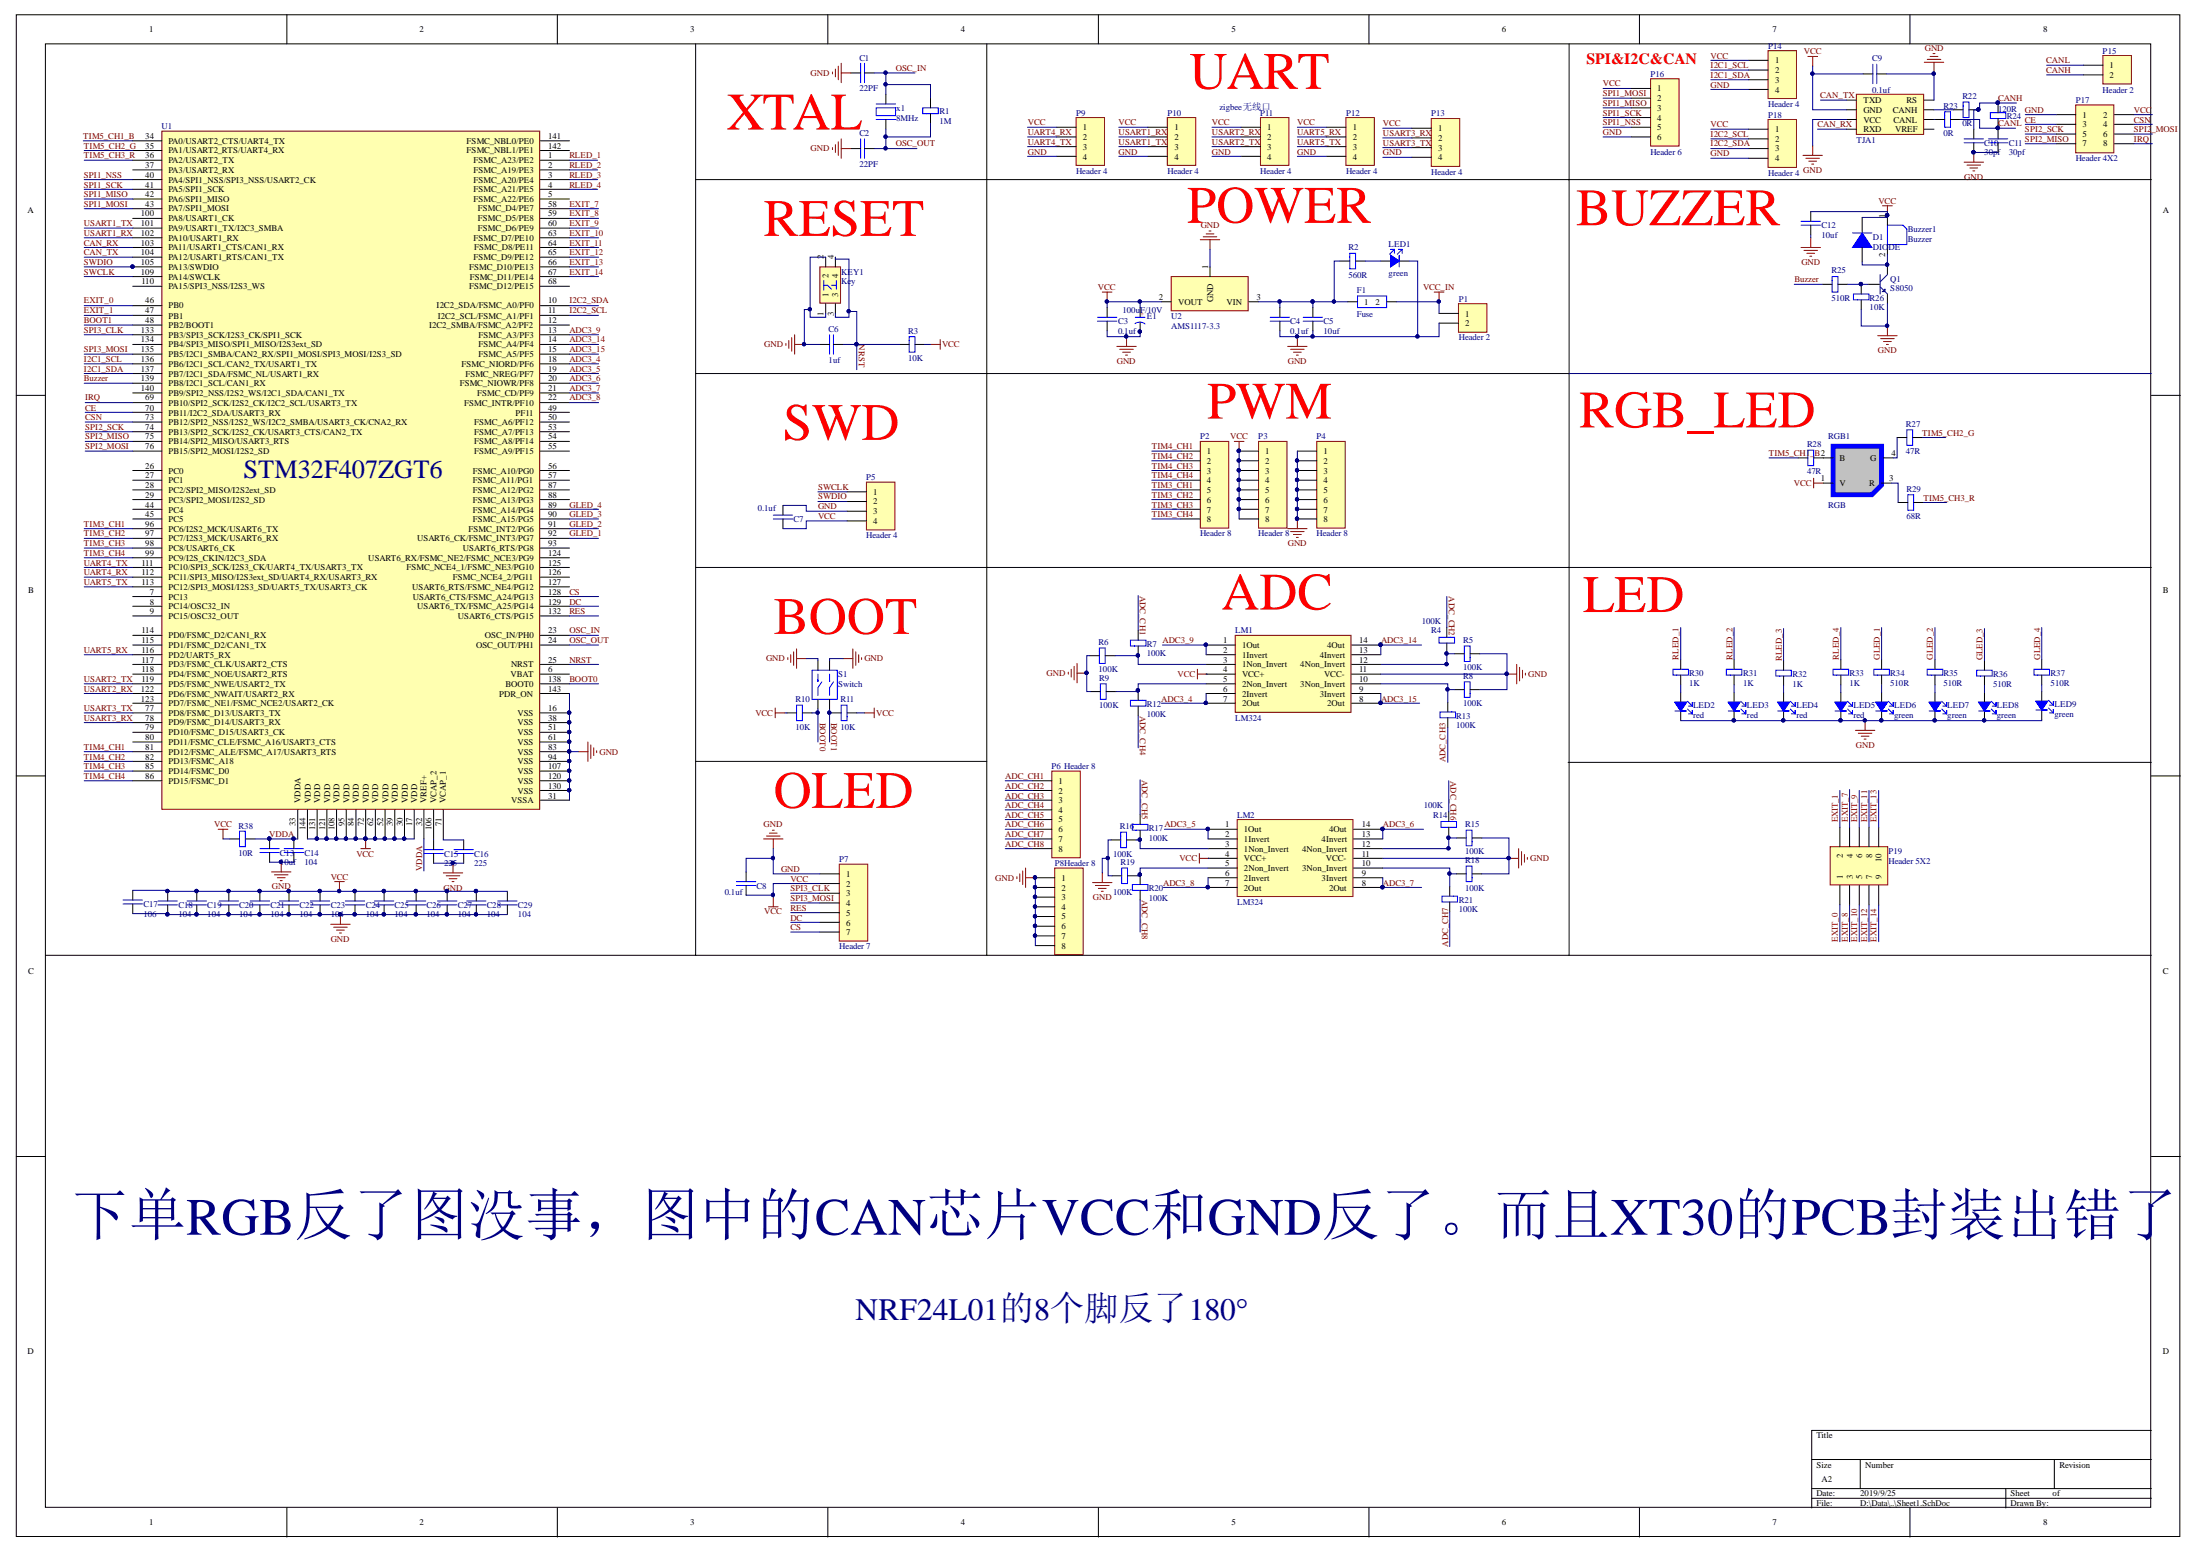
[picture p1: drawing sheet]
# Altium project Chassis_Controller_f407zgt6.PrjPcb
1 sheet, 109 parts. Net scope: global (net labels, ports and power ports of the same name join across sheets).
Board file: lined.PcbDoc

## Sheet Sheet1.SchDoc
size A2

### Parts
Buzzer1  Buzzer  [BUZZER]
C1  22PF  [0402]
C2  22PF  [0402]
C3  0.1uf  [0402]
C4  0.1uf  [0402]
C5  10uf  [0402]
C6  1uf  [0402]
C7  0.1uf  [0402]
C8  0.1uf  [0402]
C9  0.1uf  [0402]
C10  30pf  [0402]
C11  30pf  [0402]
C12  10uf  [0402]
C13  10uf  [0402]
C14  104  [0402]
C15  225  [0402]
C16  225  [0402]
C17  106  [0402]
C18  104  [0402]
C19  104  [0402]
C20  104  [0402]
C21  104  [0402]
C22  104  [0402]
C23  104  [0402]
C24  104  [0402]
C25  104  [0402]
C26  104  [0402]
C27  104  [0402]
C28  104  [0402]
C29  104  [0402]
D1  DIODE  [DIODE]
E1  100uF/10V  [3528]
F1  Fuse  [0805]
KEY1  Key  [6*6*5轻触开关]
LED1  green  [0603]
LED2  red  [0603]
LED3  red  [0603]
LED4  red  [0603]
LED5  red  [0603]
LED6  green  [0603]
LED7  green  [0603]
LED8  green  [0603]
LED9  green  [0603]
LM1  LM324  [LM324]
LM2  LM324  [LM324]
P1  Header 2  [XT30-PW-M]
P2  Header 8  [HDR1X8]
P3  Header 8  [HDR1X8]
P4  Header 8  [HDR1X8]
P5  Header 4  [GH1.25_4P]
P6  Header 8  [HDR1X8]
P7  Header 7  [HDR1X7]
P8  Header 8  [HDR1X8]
P9  Header 4  [GH1.25_4P]
P10  Header 4  [GH1.25_4P]
P11  Header 4  [GH1.25_4P]
P12  Header 4  [GH1.25_4P]
P13  Header 4  [GH1.25_4P]
P14  Header 4  [GH1.25_4P]
P15  Header 2  [GH1.25_2P]
P16  Header 6  [HDR1X6]
P17  Header 4X2  [HDR2X4]
P18  Header 4  [GH1.25_4P]
P19  Header 5X2  [HDR2X5]
Q1  S8050  [SOT-23R]
R1  1M  [0402]
R2  560R  [0402]
R3  10K  [0402]
R4  100K  [0402]
R5  100K  [0402]
R6  100K  [0402]
R7  100K  [0402]
R8  100K  [0402]
R9  100K  [0402]
R10  10K  [0402]
R11  10K  [0402]
R12  100K  [0402]
R13  100K  [0402]
R14  100K  [0402]
R15  100K  [0402]
R16  100K  [0402]
R17  100K  [0402]
R18  100K  [0402]
R19  100K  [0402]
R20  100K  [0402]
R21  100K  [0402]
R22  0R  [0402]
R23  0R  [0402]
R24  120R  [0402]
R25  510R  [0402]
R26  10K  [0402]
R27  47R  [0402]
R28  47R  [0402]
R29  68R  [0402]
R30  1K  [0402]
R31  1K  [0402]
R32  1K  [0402]
R33  1K  [0402]
R34  510R  [0402]
R35  510R  [0402]
R36  510R  [0402]
R37  510R  [0402]
R38  10R  [0402]
RGB1  RGB  [RGB_LED]
S1  Switch  [SWITCH_2P]
TJA1  TJA1050  [TJA1050]  (value not drawn)
U1  STM32F407ZGT6  [STM32F103ZETx]
U2  AMS1117-3.3  [ASM1117]
x1  8MHz  [8M晶振]

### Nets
GND: C1.2 C2.2 C3.2 C4.2 C5.2 C6.2 C7.1 C8.1 C9.2 C10.1 C11.1 C12.1 C13.1 C14.1 C15.1 C16.1 C17.1 C18.1 C19.1 C20.1 C21.1 C22.1 C23.1 C24.1 C25.1 C26.1 C27.1 C28.1 C29.1 E1.2(K) KEY1.1 KEY1.2 LED1.2 LED2.2 LED3.2 LED4.2 LED5.2 LED6.2 LED7.2 LED8.2 LED9.2 LM1.11(VCC-) LM2.11(VCC-) P1.2 P4.1 P4.2 P4.3 P4.4 P4.5 P4.6 P4.7 P4.8 P5.3 P7.1 P8.1 P8.2 P8.3 P8.4 P8.5 P8.6 P8.7 P8.8 P9.4 P10.4 P11.4 P12.4 P13.4 P14.4 P16.6 P17.1 P18.4 Q1.1(E) R5.1 R6.1 R8.1 R9.1 R15.1 R16.1 R18.1 R19.1 R26.1 S1.1 S1.3 TJA1.3(VCC) TJA1.8(RS) U1.16(VSS) U1.31(VSSA) U1.38(VSS) U1.51(VSS) U1.61(VSS) U1.83(VSS) U1.94(VSS) U1.107(VSS) U1.120(VSS) U1.130(VSS) U1.143(PDR_ON) U2.1(GND)
VCC: Buzzer1.1 C3.1 C7.2 C8.2 C9.1 C12.2 C17.2 C18.2 C19.2 C20.2 C21.2 C22.2 C23.2 C24.2 C25.2 C26.2 C27.2 C28.2 C29.2 D1.1 E1.1(A) LM1.4(VCC+) LM2.4(VCC+) P3.1 P3.2 P3.3 P3.4 P3.5 P3.6 P3.7 P3.8 P5.4 P7.2 P9.1 P10.1 P11.1 P12.1 P13.1 P14.1 P16.1 P17.2 P18.1 R3.2 R10.2 R11.1 R38.1 RGB1.1(V) TJA1.2(GND) U1.17(VDD) U1.30(VDD) U1.39(VDD) U1.52(VDD) U1.62(VDD) U1.72(VDD) U1.84(VDD) U1.95(VDD) U1.108(VDD) U1.121(VDD) U1.131(VDD) U1.144(VDD) U2.2(VOUT)
VCC_IN: F1.2 P1.1
ADC3_4: LM1.6(2Invert) LM1.7(2Out) U1.18(FSMC_NIORD/PF6)
ADC3_5: LM2.1(1Out) LM2.2(1Invert) U1.19(FSMC_NREG/PF7)
ADC3_6: LM2.13(4Invert) LM2.14(4Out) U1.20(FSMC_NIOWR/PF8)
ADC3_7: LM2.8(2Out) LM2.9(3Invert) U1.21(FSMC_CD/PF9)
ADC3_8: LM2.6(2Invert) LM2.7(2Out) U1.22(FSMC_INTR/PF10)
ADC3_9: LM1.1(1Out) LM1.2(1Invert) U1.13(FSMC_A3/PF3)
ADC3_14: LM1.13(4Invert) LM1.14(4Out) U1.14(FSMC_A4/PF4)
ADC3_15: LM1.8(2Out) LM1.9(3Invert) U1.15(FSMC_A5/PF5)
ADC_CH1: P6.1 R7.2
ADC_CH2: P6.2 R4.1
ADC_CH3: P6.3 R13.2
ADC_CH4: P6.4 R12.2
ADC_CH5: P6.5 R17.2
ADC_CH6: P6.6 R14.1
ADC_CH7: P6.7 R21.2
ADC_CH8: P6.8 R20.2
BOOT0: R10.1 S1.2 U1.138(BOOT0)
BOOT1: R11.2 S1.4 U1.48(PB2/BOOT1)
Buzzer: R25.1 U1.139(PB8/I2C1_SCL/CAN1_RX)
CAN_RX: TJA1.4(RXD) U1.103(PA11/USART1_CTS/CAN1_RX)
CAN_TX: TJA1.1(TXD) U1.104(PA12/USART1_RTS/CAN1_TX)
CANH: C10.2 P15.2 R22.2 R24.2
CANL: C11.2 P15.1 R23.2 R24.1
CE: P17.3 U1.70(PB11/I2C2_SDA/USART3_RX)
CS: P7.7 U1.128(USART6_CTS/FSMC_A24/PG13)
CSN: P17.4 U1.73(PB12/SPI2_NSS/I2S2_WS/I2C2_SMBA/USART3_CK/CNA2_RX)
DC: P7.6 U1.129(USART6_TX/FSMC_A25/PG14)
EXIT_0: P19.1 U1.46(PB0)
EXIT_1: P19.2 U1.47(PB1)
EXIT_7: P19.4 U1.58(FSMC_D4/PE7)
EXIT_8: P19.3 U1.59(FSMC_D5/PE8)
EXIT_9: P19.6 U1.60(FSMC_D6/PE9)
EXIT_10: P19.5 U1.63(FSMC_D7/PE10)
EXIT_11: P19.8 U1.64(FSMC_D8/PE11)
EXIT_12: P19.7 U1.65(FSMC_D9/PE12)
EXIT_13: P19.10 U1.66(FSMC_D10/PE13)
EXIT_14: P19.9 U1.67(FSMC_D11/PE14)
GLED_1: R34.2 U1.92(USART6_CK/FSMC_INT3/PG7)
GLED_2: R35.2 U1.91(FSMC_INT2/PG6)
GLED_3: R36.2 U1.90(FSMC_A15/PG5)
GLED_4: R37.2 U1.89(FSMC_A14/PG4)
I2C1_SCL: P14.2 U1.136(PB6/I2C1_SCL/CAN2_TX/USART1_TX)
I2C1_SDA: P14.3 U1.137(PB7/I2C1_SDA/FSMC_NL/USART1_RX)
I2C2_SCL: P18.2 U1.11(I2C2_SCL/FSMC_A1/PF1)
I2C2_SDA: P18.3 U1.10(I2C2_SDA/FSMC_A0/PF0)
IRQ: P17.8 U1.69(PB10/SPI2_SCK/I2S2_CK/I2C2_SCL/USART3_TX)
NRST: C6.1 KEY1.3 KEY1.4 R3.1 U1.25(NRST)
OSC_IN: C1.1 R1.2 U1.23(OSC_IN/PH0) x1.1
OSC_OUT: C2.1 R1.1 U1.24(OSC_OUT/PH1) x1.2
RES: P7.5 U1.132(USART6_CTS/PG15)
RLED_1: R30.2 U1.1(FSMC_A23/PE2)
RLED_2: R31.2 U1.2(FSMC_A19/PE3)
RLED_3: R32.2 U1.3(FSMC_A20/PE4)
RLED_4: R33.2 U1.4(FSMC_A21/PE5)
SPI1_MISO: P16.3 U1.42(PA6/SPI1_MISO)
SPI1_MOSI: P16.2 U1.43(PA7/SPI1_MOSI)
SPI1_NSS: P16.5 U1.40(PA4/SPI1_NSS/SPI3_NSS/USART2_CK)
SPI1_SCK: P16.4 U1.41(PA5/SPI1_SCK)
SPI2_MISO: P17.7 U1.75(PB14/SPI2_MISO/USART3_RTS)
SPI2_MOSI: P17.6 U1.76(PB15/SPI2_MOSI/I2S2_SD)
SPI2_SCK: P17.5 U1.74(PB13/SPI2_SCK/I2S2_CK/USART3_CTS/CAN2_TX)
SPI3_CLK: P7.3 U1.133(PB3/SPI3_SCK/I2S3_CK/SPI1_SCK)
SPI3_MOSI: P7.4 U1.135(PB5/I2C1_SMBA/CAN2_RX/SPI1_MOSI/SPI3_MOSI/I2S3_SD)
SWCLK: P5.1 U1.109(PA14/SWCLK)
SWDIO: P5.2 U1.105(PA13/SWDIO)
TIM3_CH1: P2.5 U1.96(PC6/I2S2_MCK/USART6_TX)
TIM3_CH2: P2.6 U1.97(PC7/I2S3_MCK/USART6_RX)
TIM3_CH3: P2.7 U1.98(PC8/USART6_CK)
TIM3_CH4: P2.8 U1.99(PC9/I2S_CKIN/I2C3_SDA)
TIM4_CH1: P2.1 U1.81(PD12/FSMC_ALE/FSMC_A17/USART3_RTS)
TIM4_CH2: P2.2 U1.82(PD13/FSMC_A18)
TIM4_CH3: P2.3 U1.85(PD14/FSMC_D0)
TIM4_CH4: P2.4 U1.86(PD15/FSMC_D1)
TIM5_CH1_B: R28.2 U1.34(PA0/USART2_CTS/UART4_TX)
TIM5_CH2_G: R27.1 U1.35(PA1/USART2_RTS/UART4_RX)
TIM5_CH3_R: R29.1 U1.36(PA2/USART2_TX)
UART4_RX: P9.2 U1.112(PC11/SPI3_MISO/I2S3ext_SD/UART4_RX/USART3_RX)
UART4_TX: P9.3 U1.111(PC10/SPI3_SCK/I2S3_CK/UART4_TX/USART3_TX)
UART5_RX: P12.2 U1.116(PD2/UART5_RX)
UART5_TX: P12.3 U1.113(PC12/SPI3_MOSI/I2S3_SD/UART5_TX/USART3_CK)
USART1_RX: P10.2 U1.102(PA10/USART1_RX)
USART1_TX: P10.3 U1.101(PA9/USART1_TX/I2C3_SMBA)
USART2_RX: P11.2 U1.122(PD6/FSMC_NWAIT/USART2_RX)
USART2_TX: P11.3 U1.119(PD5/FSMC_NWE/USART2_TX)
USART3_RX: P13.2 U1.78(PD9/FSMC_D14/USART3_RX)
USART3_TX: P13.3 U1.77(PD8/FSMC_D13/USART3_TX)
VDDA: C13.2 C14.2 R38.2 U1.32(VREF+) U1.33(VDDA)
NetBuzzer1_2: Buzzer1.2 D1.2 Q1.3(C)
NetC4_1: C4.1 C5.1 F1.1 R2.1 U2.3(VIN)
NetC15_2: C15.2 U1.106(VCAP_2)
NetC16_2: C16.2 U1.71(VCAP_1)
NetLED1_1: LED1.1 R2.2
NetLED2_1: LED2.1 R30.1
NetLED3_1: LED3.1 R31.1
NetLED4_1: LED4.1 R32.1
NetLED5_1: LED5.1 R33.1
NetLED6_1: LED6.1 R34.1
NetLED7_1: LED7.1 R35.1
NetLED8_1: LED8.1 R36.1
NetLED9_1: LED9.1 R37.1
NetLM1_3: LM1.3(1Non_Invert) R6.2 R7.1
NetLM1_5: LM1.5(2Non_Invert) R9.2 R12.1
NetLM1_10: LM1.10(3Non_Invert) R8.2 R13.1
NetLM1_12: LM1.12(4Non_Invert) R4.2 R5.2
NetLM2_3: LM2.3(1Non_Invert) R16.2 R17.1
NetLM2_5: LM2.5(2Non_Invert) R19.2 R20.1
NetLM2_10: LM2.10(3Non_Invert) R18.2 R21.1
NetLM2_12: LM2.12(4Non_Invert) R14.2 R15.2
NetQ1_2: Q1.2(B) R25.2 R26.2
NetR22_1: R22.1 TJA1.7(CANH)
NetR23_1: R23.1 TJA1.6(CANL)
NetR27_2: R27.2 RGB1.4(G)
NetR28_1: R28.1 RGB1.2(B)
NetR29_2: R29.2 RGB1.3(R)

Not connected (* = marked no-connect by the designer): TJA1 5(VREF); U1 5(FSMC_A22/PE6) 6(VBAT) 7(PC13) 8(PC14/OSC32_IN) 9(PC15/OSC32_OUT) 12(I2C2_SMBA/FSMC_A2/PF2) 26(PC0) 27(PC1) 28(PC2/SPI2_MISO/I2S2ext_SD) 29(PC3/SPI2_MOSI/I2S2_SD) 37(PA3/USART2_RX) 44(PC4) 45(PC5) 49(PF11) 50(FSMC_A6/PF12) 53(FSMC_A7/PF13) 54(FSMC_A8/PF14) 55(FSMC_A9/PF15) 56(FSMC_A10/PG0) 57(FSMC_A11/PG1) 68(FSMC_D12/PE15) 79(PD10/FSMC_D15/USART3_CK) 80(PD11/FSMC_CLE/FSMC_A16/USART3_CTS) 87(FSMC_A12/PG2) 88(FSMC_A13/PG3) 93(USART6_RTS/PG8) 100(PA8/USART1_CK) 110(PA15/SPI3_NSS/I2S3_WS) 114(PD0/FSMC_D2/CAN1_RX) 115(PD1/FSMC_D2/CAN1_TX) 117(PD3/FSMC_CLK/USART2_CTS) 118(PD4/FSMC_NOE/USART2_RTS) 123(PD7/FSMC_NE1/FSMC_NCE2/USART2_CK) 124(USART6_RX/FSMC_NE2/FSMC_NCE3/PG9) 125(FSMC_NCE4_1/FSMC_NE3/PG10) 126(FSMC_NCE4_2/PG11) 127(USART6_RTS/FSMC_NE4/PG12) 134(PB4/SPI3_MISO/SPI1_MISO/I2S3ext_SD) 140(PB9/SPI2_NSS/I2S2_WS/I2C1_SDA/CAN1_TX) 141(FSMC_NBL0/PE0) 142(FSMC_NBL1/PE1)

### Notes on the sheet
- UART
- (near P16) SPI&I2C&CAN
- XTAL
- (near P11) zigbee无线口
- (near KEY1) RESET
- POWER
- BUZZER
- PWM
- RGB_LED
- SWD
- (near LM1) ADC
- LED
- (near S1) BOOT
- OLED
- 下单RGB反了图没事，图中的CAN芯片VCC和GND反了。而且XT30的PCB封装出错了
- NRF24L01的8个脚反了180°
